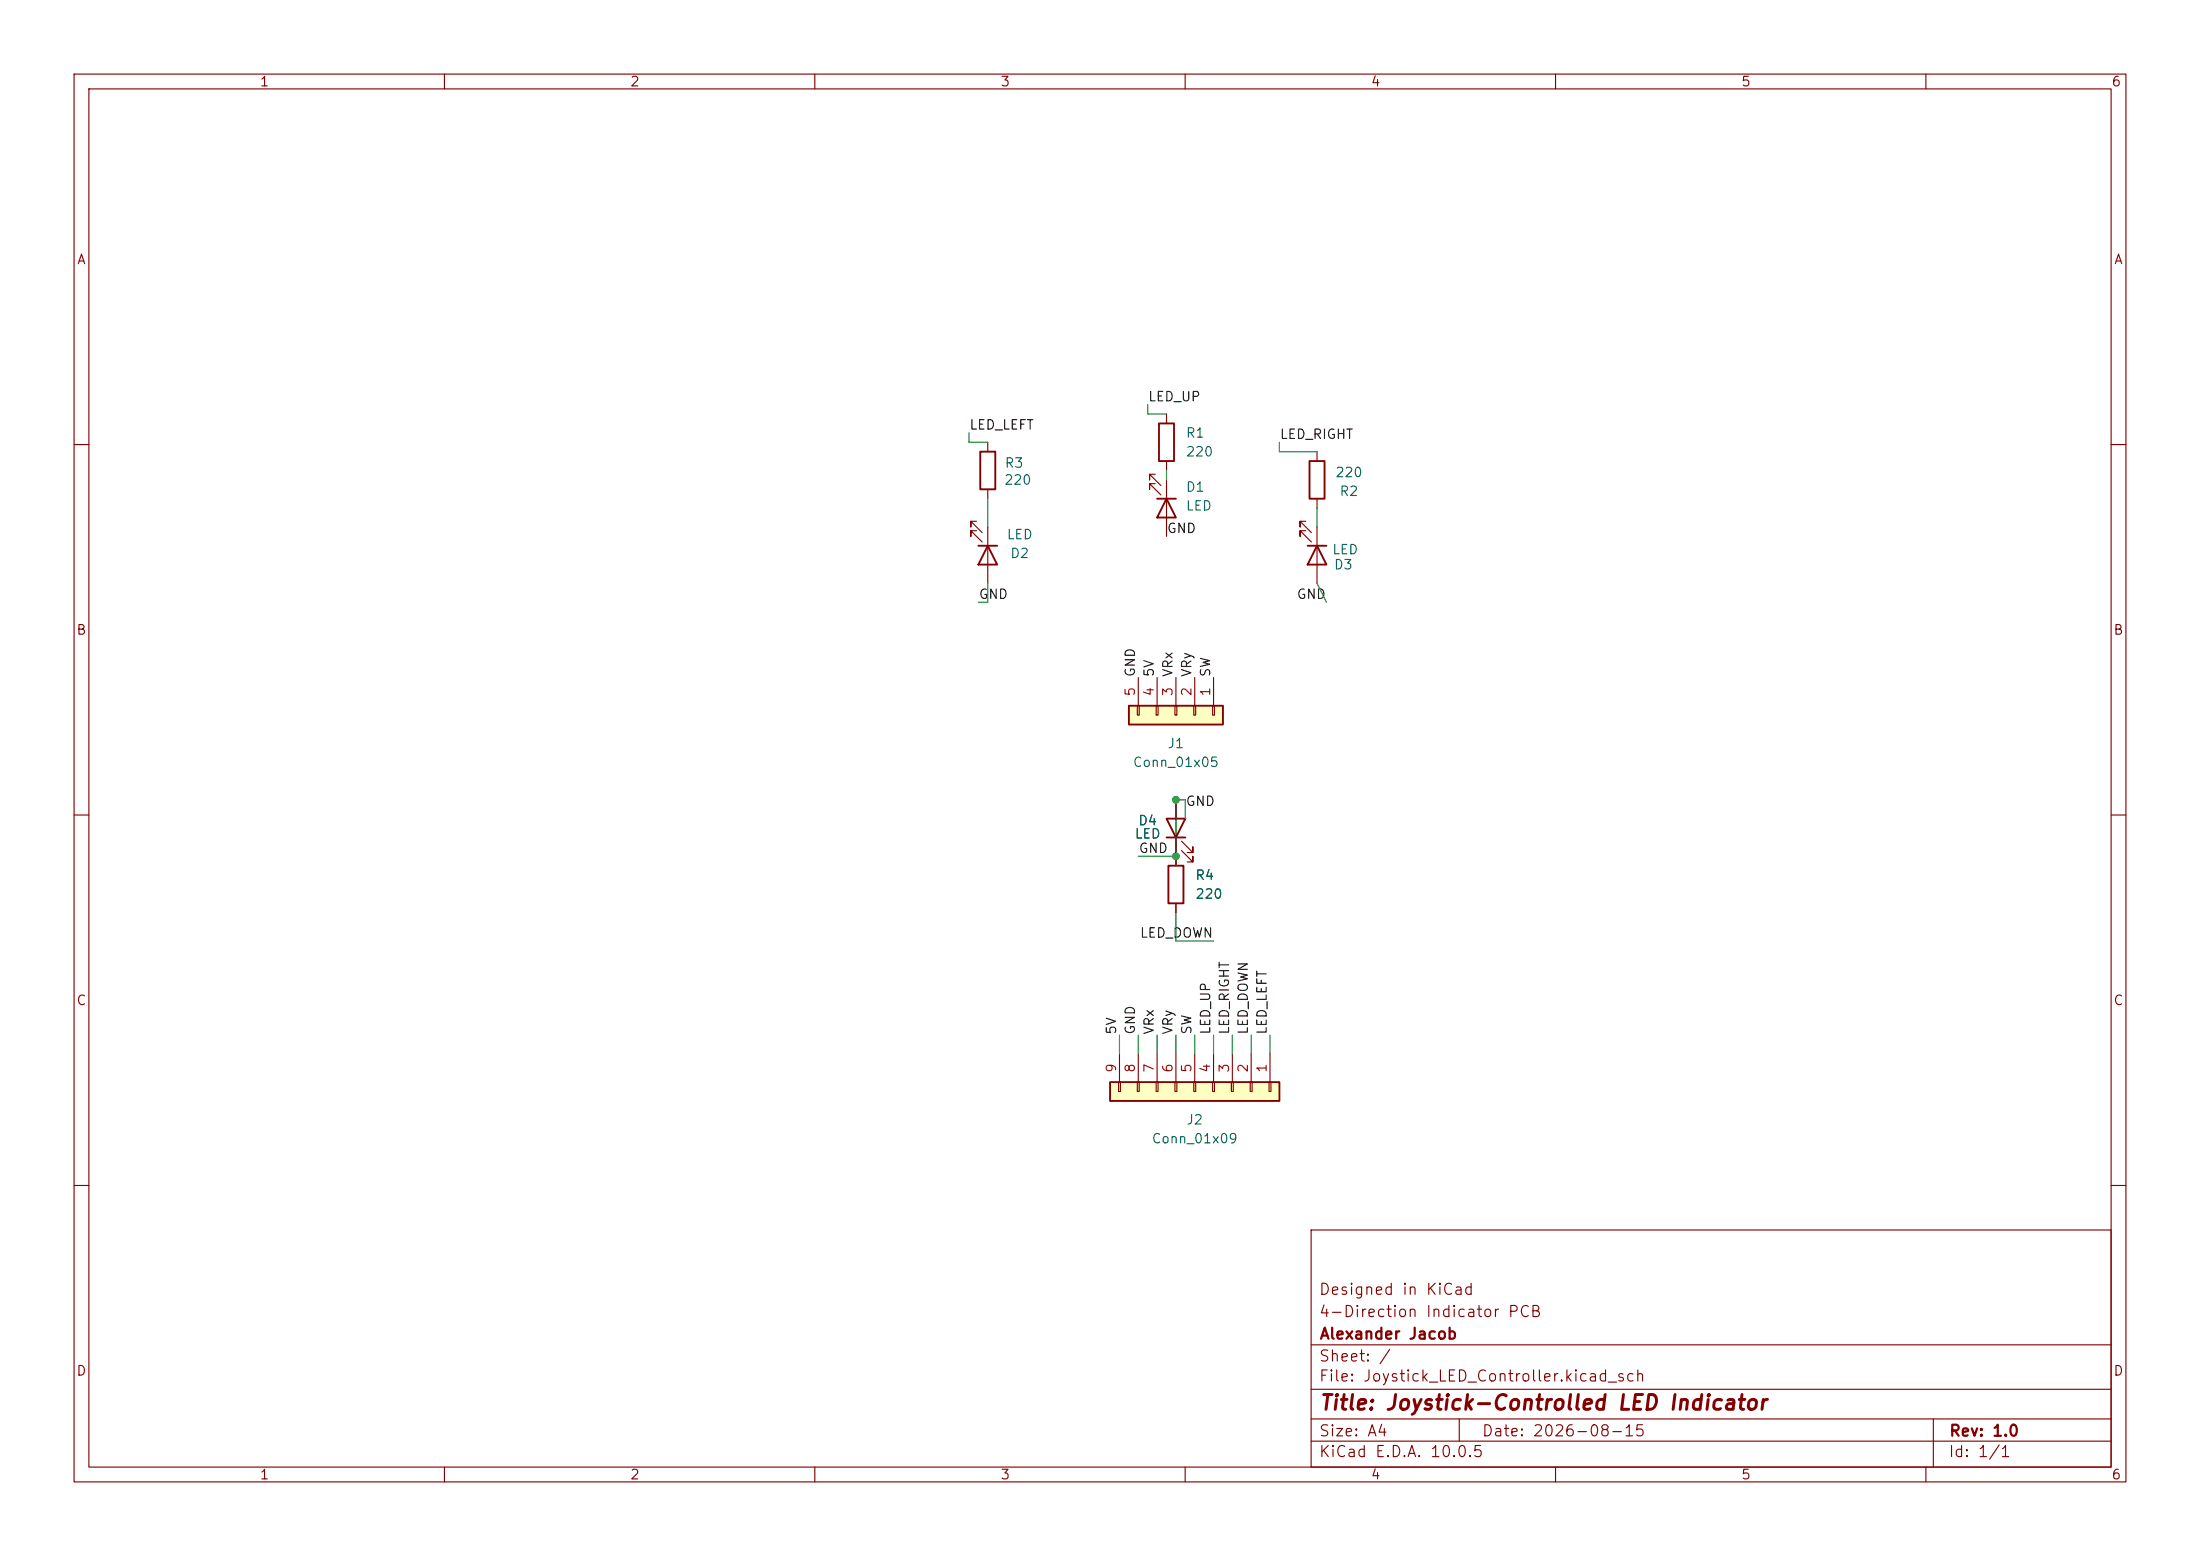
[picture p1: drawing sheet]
<svg xmlns="http://www.w3.org/2000/svg" width="297mm" height="210mm" viewBox="0 0 297 210" stroke-linecap="round" stroke-linejoin="round" font-family="sans-serif">
<g fill="none" stroke="#840000" stroke-width=".15">
<path d="M10 10h277v190h-277zM12 12h273v186h-273zM60 10v2M110 10v2M160 10v2M210 10v2M260 10v2M10 60h2M131.8 70.4h-.7v.7v-.7l1.5 1.5M131.8 71.6h-.7v.8v-.8l1.5 1.6M133.3 71.1v7.6M156 64h-.8v.8v-.8l1.5 1.5"/>
<path d="M156 65.3h-.8v.7v-.7l1.5 1.5M157.5 64.8v7.6M176.3 70.4h-.8v.7v-.7l1.5 1.5M176.3 71.6h-.8v.8v-.8l1.5 1.6M177.8 71.1v7.6M285 60h2M10 110h2M158.7 108v7.6M159.5 114.8l1.5 1.5v-.7v.7h-.7M159.5 113.5l1.5 1.6v-.8v.8h-.7M285 110h2M10 160h2"/>
<path d="M177 166h108v32h-108zM285 160h2M60 198v2M110 198v2M160 198v2M177 194.5h108M177 191.5h108M177 187.5h108M177 181.5h108M197 191.5v3M210 198v2M260 198v2"/>
<path d="M261 191.5v6.5"/>
</g>
<path d="M132.1 73.7h2.5M133.3 73.7l1.3 2.5h-2.5zM156.2 67.3h2.5M157.5 67.3l1.2 2.6h-2.5zM176.5 73.7h2.6M177.8 73.7l1.3 2.5h-2.6zM157.5 110.5h2.5l-1.3 2.5zM157.5 113h2.5" fill="none" stroke="#840000" stroke-width=".25"/>
<path d="M152.4 95.3h12.7v2.5h-12.7z" fill="#ffffc2"/>
<path d="M156.5 57.2h2v5h-2zM176.8 62.2h2v5.1h-2zM152.4 95.3h12.7v2.5h-12.7z" fill="none" stroke="#840000" stroke-width=".25"/>
<g fill="none" stroke="#840000" stroke-width=".15">
<path d="M157.5 55.9v1.3M157.5 62.2v1.3M177.8 61v1.2M177.8 67.3v1.3M153.5 95.3h.3v1.2h-.3zM153.7 91.4v3.9M156.1 95.3h.2v1.2h-.2zM156.2 91.4v3.9M158.6 95.3h.3v1.2h-.3zM158.7 91.4v3.9M161.2 95.3h.2v1.2h-.2zM161.3 91.4v3.9"/>
<path d="M163.7 95.3h.3v1.2h-.3zM163.8 91.4v3.9"/>
</g>
<path d="M149.9 146.1h22.8v2.5h-22.8z" fill="#ffffc2"/>
<path d="M132.3 61h2.1v5h-2.1zM157.7 116.8h2.1v5.1h-2.1zM149.9 146.1h22.8v2.5h-22.8z" fill="none" stroke="#840000" stroke-width=".25"/>
<g fill="none" stroke="#840000" stroke-width=".15">
<path d="M133.3 59.7v1.3M133.3 66v1.3M158.7 108v2.5M158.7 113v3.8M158.7 121.9v1.3M151 146.1h.3v1.2h-.3zM151.1 142.2v3.9M153.5 146.1h.3v1.2h-.3zM153.7 142.2v3.9M156.1 146.1h.2v1.2h-.2zM156.2 142.2v3.9M158.6 146.1h.3v1.2h-.3z"/>
<path d="M158.7 142.2v3.9M161.2 146.1h.2v1.2h-.2zM161.3 142.2v3.9M163.7 146.1h.3v1.2h-.3zM163.8 142.2v3.9M166.2 146.1h.3v1.2h-.3zM166.4 142.2v3.9M168.8 146.1h.2v1.2h-.2zM168.9 142.2v3.9M171.3 146.1h.3v1.2h-.3zM171.4 142.2v3.9"/>
</g>
<g fill="none" stroke="#009600" stroke-width=".15">
<path d="M130.8 58.4v1.3h2.5M154.9 54.6v1.3h2.6M172.7 59.7v1.3h5.1M133.3 67.3v3.8M133.3 78.7v2.6h-1.2M157.5 63.5v1.3M177.8 68.6v2.5M177.8 78.7l1.3 2.6M153.7 115.6h5M160 110.5v-2.5h-1.3v8.8M151.1 139.7v2.5M153.7 139.7v2.5"/>
<path d="M156.2 139.7v2.5M158.7 123.2v3.8h5.1M158.7 139.7v2.5M161.3 139.7v2.5M163.8 139.7v2.5M166.4 139.7v2.5M168.9 139.7v2.5M171.4 139.7v2.5"/>
</g>
<g fill="#009600" stroke="#009600" stroke-width=".14">
<circle cx="158.7" cy="108" r=".46"/>
<circle cx="158.7" cy="115.6" r=".46"/>
</g>
<text font-size="2" fill="#840000" x="178" y="190.8">Title: Joystick-Controlled LED Indicator</text>
<g font-size="1.5" fill="#840000">
<text x="178" y="178.1">4-Direction Indicator PCB</text>
<text x="178" y="175.1">Designed in KiCad</text>
<text x="178" y="184.1">Sheet: /</text>
<text x="178" y="181.1">Alexander Jacob</text>
<text x="178" y="186.8">File: Joystick_LED_Controller.kicad_sch</text>
<text x="178" y="197">KiCad E.D.A. 10.0.5</text>
<text x="178" y="194.2">Size: A4</text>
<text x="200" y="194.2">Date: 2026-08-15</text>
<text x="263" y="197">Id: 1/1</text>
<text x="263" y="194.2">Rev: 1.0</text>
</g>
<g font-size="1.3" fill="#840000">
<text x="35" y="12">1</text>
<text x="85" y="12">2</text>
<text x="135" y="12">3</text>
<text x="185" y="12">4</text>
<text x="235" y="12">5</text>
<text x="285" y="12">6</text>
<text x="10.3" y="36">A</text>
<text x="285.3" y="36">A</text>
<text x="10.2" y="86">B</text>
<text x="285.2" y="86">B</text>
<text x="10.2" y="136">C</text>
<text x="285.2" y="136">C</text>
<text x="10.2" y="186">D</text>
<text x="285.2" y="186">D</text>
<text x="35" y="200">1</text>
<text x="85" y="200">2</text>
<text x="135" y="200">3</text>
<text x="185" y="200">4</text>
<text x="235" y="200">5</text>
<text x="285" y="200">6</text>
</g>
<g font-size="1.3" fill="#0f0f0f">
<text x="130.8" y="58.3">LED_LEFT</text>
<text x="154.9" y="54.5">LED_UP</text>
<text x="172.7" y="59.6">LED_RIGHT</text>
<text x="157.5" y="72.3">GND</text>
<text x="132.1" y="81.2">GND</text>
<text x="175" y="81.2">GND</text>
<text x="153.5" y="91.5" transform="rotate(-90 153.5 91.5)">GND</text>
<text x="156.1" y="91.5" transform="rotate(-90 156.1 91.5)">5V</text>
<text x="158.6" y="91.5" transform="rotate(-90 158.6 91.5)">VRx</text>
<text x="161.2" y="91.5" transform="rotate(-90 161.2 91.5)">VRy</text>
<text x="163.7" y="91.5" transform="rotate(-90 163.7 91.5)">SW</text>
<text x="160" y="109.1">GND</text>
<text x="153.6" y="115.4">GND</text>
<text x="153.8" y="126.9">LED_DOWN</text>
<text x="151" y="139.7" transform="rotate(-90 151 139.7)">5V</text>
<text x="153.5" y="139.7" transform="rotate(-90 153.5 139.7)">GND</text>
<text x="156.1" y="139.7" transform="rotate(-90 156.1 139.7)">VRx</text>
<text x="158.6" y="139.7" transform="rotate(-90 158.6 139.7)">VRy</text>
<text x="161.2" y="139.7" transform="rotate(-90 161.2 139.7)">SW</text>
<text x="163.7" y="139.7" transform="rotate(-90 163.7 139.7)">LED_UP</text>
<text x="166.2" y="139.7" transform="rotate(-90 166.2 139.7)">LED_RIGHT</text>
<text x="168.8" y="139.7" transform="rotate(-90 168.8 139.7)">LED_DOWN</text>
<text x="171.3" y="139.7" transform="rotate(-90 171.3 139.7)">LED_LEFT</text>
</g>
<g font-size="1.3" fill="#006464">
<text x="160" y="59.4">R1</text>
<text x="135.5" y="65.7">220</text>
<text x="135.5" y="63.4">R3</text>
<text x="160" y="61.9">220</text>
<text x="180.2" y="64.7">220</text>
<text x="160" y="66.7">D1</text>
<text x="160" y="69.2">LED</text>
<text x="180.8" y="67.3">R2</text>
<text x="135.8" y="73.1">LED</text>
<text x="136.3" y="75.6">D2</text>
<text x="179.8" y="75.1">LED</text>
<text x="180" y="77.2">D3</text>
<text x="157.5" y="101.3">J1</text>
<text x="152.8" y="103.8">Conn_01x05</text>
<text x="153.1" y="113.5">LED</text>
<text x="153.6" y="111.7">D4</text>
<text x="161.3" y="119.1">R4</text>
<text x="161.3" y="121.6">220</text>
<text x="155.4" y="154.6">Conn_01x09</text>
<text x="160.1" y="152.1">J2</text>
</g>
<g font-size="1.3" fill="#a90000">
<text x="153.5" y="94.1" transform="rotate(-90 153.5 94.1)">5</text>
<text x="156.1" y="94.1" transform="rotate(-90 156.1 94.1)">4</text>
<text x="158.6" y="94.1" transform="rotate(-90 158.6 94.1)">3</text>
<text x="161.2" y="94.1" transform="rotate(-90 161.2 94.1)">2</text>
<text x="163.7" y="94.1" transform="rotate(-90 163.7 94.1)">1</text>
<text x="151" y="144.9" transform="rotate(-90 151 144.9)">9</text>
<text x="153.5" y="144.9" transform="rotate(-90 153.5 144.9)">8</text>
<text x="156.1" y="144.9" transform="rotate(-90 156.1 144.9)">7</text>
<text x="158.6" y="144.9" transform="rotate(-90 158.6 144.9)">6</text>
<text x="161.2" y="144.9" transform="rotate(-90 161.2 144.9)">5</text>
<text x="163.7" y="144.9" transform="rotate(-90 163.7 144.9)">4</text>
<text x="166.2" y="144.9" transform="rotate(-90 166.2 144.9)">3</text>
<text x="168.8" y="144.9" transform="rotate(-90 168.8 144.9)">2</text>
<text x="171.3" y="144.9" transform="rotate(-90 171.3 144.9)">1</text>
</g>
</svg>
